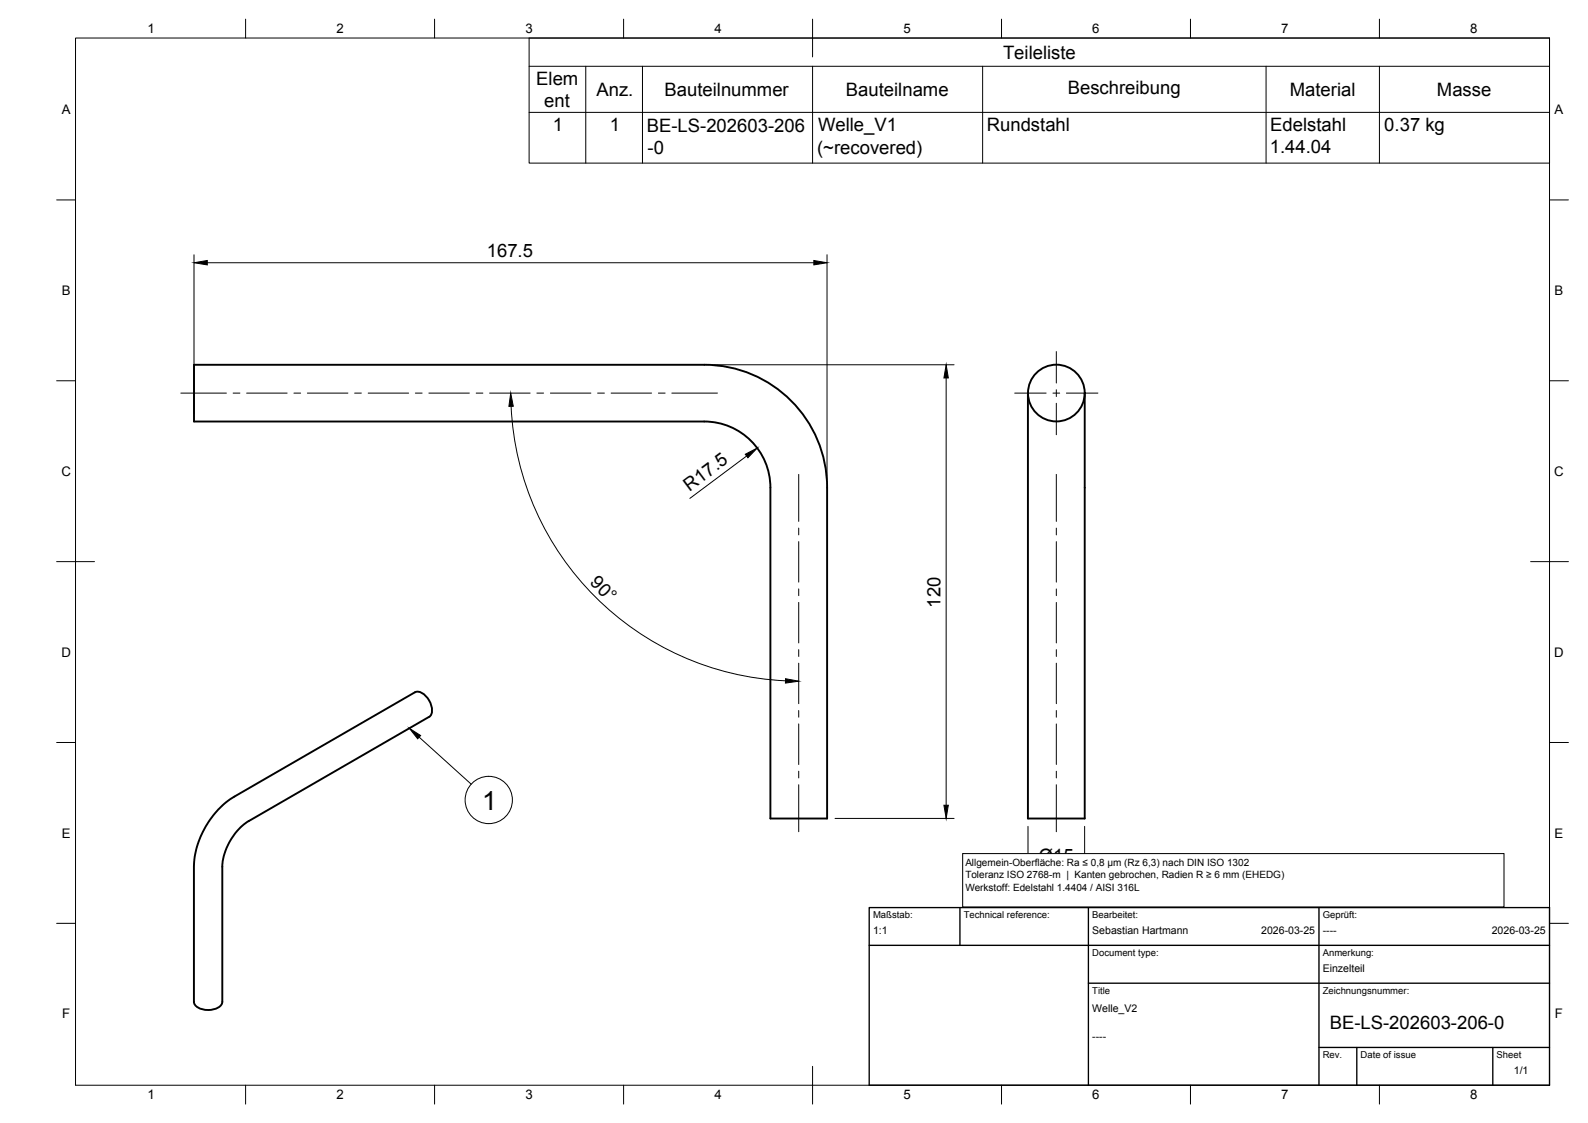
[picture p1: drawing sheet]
<svg xmlns="http://www.w3.org/2000/svg" width="420mm" height="297mm" viewBox="0 0 420 297" stroke-linecap="round" stroke-linejoin="round" font-family="sans-serif">
<!-- layer: Visible -->
<g fill="none" stroke="#000" stroke-width=".51">
<path d="M51.3 96.5h135a32.5 32.5 0 0 1 32.5 32.5v87.5h-15v-87.5a17.5 17.5 0 0 0-17.5-17.5h-135zM272 104v112.5h15v-112.5M113.5 189.6l-47.7 27.6a15.7 15.7 0 0 0-7 12.1v35.7a2.87 2.87 0 0 1-2.9 2.1 4.5 4.5 0 0 1-4.5-1.6l-.1-36.2a23.2 23.2 0 0 1 10.7-18.6l47.8-27.6a2.87 2.87 0 0 1 3.3 1.5 4.5 4.5 0 0 1 .8 4.7l-.4 .3"/>
<circle cx="279.5" cy="104" r="7.5"/>
</g>
<!-- layer: BORDER -->
<g fill="none" stroke="#000" stroke-width=".26">
<path d="M20 10.1h390v276.9h-390zM65 5.1v5M115 5.1v5M165 5.1v5M215 5.1v10M265 5.1v5M315 5.1v5M365 5.1v5M15 52.9h5M410 52.9h5M15 100.7h5M410 100.7h5"/>
<path d="M15 148.6h10M405 148.6h10M15 196.4h5M410 196.4h5M15 244.2h5M410 244.2h5M65 287v5M115 287v5M165 287v5M215 282.1v9.9M265 287v5M315 287v5"/>
<path d="M365 287v5"/>
</g>
<!-- layer: TITLEBLOCK -->
<path d="M230 240.1h180v46.9h-180zM230 250h180M254 240.1v9.9M288 240.1v46.9M349 240.1v46.9M288 260.1h122M349 277.1h61M359 277.1v9.9M395 277.1v9.9" fill="none" stroke="#000" stroke-width=".36"/>
<!-- layer: FD_Dimensions -->
<path d="M51.3 67.4v42M54.8 69.5h160.5M218.8 67.4v59.5M188.4 96.5h64M250.3 100v113M135.2 107.5a76.2 76.2 0 0 0 72.6 72.6M197.5 120.6l-15 11.2M220.9 216.5h31.5M272 218.6v13.1M287 218.6v13.1M275.5 229.6h8" fill="none" stroke="#000" stroke-width=".26"/>
<path d="M51.3 69.5l3.5-.6v1.2zM215.3 68.9l3.5 .6-3.5 .6zM250.3 96.5l.6 3.5h-1.2zM135.1 104l.7 3.5h-1.2zM197.2 120.1l3.1-1.6-2.4 2.6zM207.8 179.5l3.5 .7-3.5 .5zM249.7 213h1.2l-.6 3.5zM272 229.6l3.5-.6v1.2zM283.5 229l3.5 .6-3.5 .6z" fill="#000" stroke="#000" stroke-width=".26"/>
<!-- layer: Smart Centers -->
<g fill="none" stroke="#000" stroke-width=".26">
<path d="M279.5 93v8.3M47.8 104h12.1M61.7 104h1.8M65.3 104h10.7M77.8 104h1.7M81.3 104h10.8M93.8 104h1.8M97.4 104h10.7M109.9 104h1.8M113.5 104h10.7M126 104h1.8M129.5 104h10.8"/>
<path d="M142 104h1.8M145.6 104h10.7M158.1 104h1.8M161.7 104h10.7M174.2 104h1.8M177.8 104h12M268.5 104h8.3M278.6 104h1.8M279.5 103.1v1.8M279.5 106.7v8.3M282.2 104h8.3M211.3 125.5v12.4"/>
<path d="M211.3 139.7v1.8M279.5 125.5v12.4M279.5 139.7v1.8M211.3 143.3v10.7M211.3 155.8v1.8M211.3 159.3v10.8M279.5 143.3v10.7M279.5 155.8v1.8M279.5 159.3v10.8M211.3 171.8v1.8M211.3 175.4v10.7M279.5 171.8v1.8"/>
<path d="M279.5 175.4v10.7M211.3 187.9v1.8M211.3 191.5v10.7M279.5 187.9v1.8M279.5 191.5v10.7M211.3 204v1.8M211.3 207.6v12.4M279.5 204v1.8M279.5 207.6v12.4"/>
</g>
<!-- layer: Parts Lists -->
<path d="M140 10.1h270v33h-270zM140 17.5h270M155 17.5v25.6M170 17.5v25.6M215 17.5v25.6M260 17.5v25.6M335 17.5v25.6M365 17.5v25.6M140 29.7h270" fill="none" stroke="#000" stroke-width=".26"/>
<!-- layer: Balloons -->
<circle cx="129.3" cy="211.6" r="6.3" fill="none" stroke="#000" stroke-width=".26"/>
<!-- layer: 0 -->
<path d="M108.3 192.6l3 1.9-.8 .9z" fill="#000" stroke="#000" stroke-width=".26"/>
<path d="M110.9 195l13.8 12.4" fill="none" stroke="#000" stroke-width=".26"/>
<path d="M254.7 225.8h143.2v14.1h-143.2z" fill-rule="evenodd" fill="#fff" stroke="#000" stroke-width=".26"/>
<text font-size="7" x="127.6" y="214.1">1</text>
<g font-size="4.9">
<text x="265.4" y="15.5">Teileliste</text>
<text x="141.9" y="22.4">Elem</text>
<text x="144" y="28.3">ent</text>
<text x="157.8" y="25.4">Anz.</text>
<text x="175.8" y="25.3">Bauteilnummer</text>
<text x="223.8" y="25.3">Bauteilname</text>
<text x="282.5" y="24.9">Beschreibung</text>
<text x="341.3" y="25.3">Material</text>
<text x="380.2" y="25.3">Masse</text>
<text x="146.3" y="34.6">1</text>
<text x="161.3" y="34.6">1</text>
<text x="171.1" y="34.8">BE-LS-202603-206</text>
<text x="216.4" y="34.7">Welle_V1</text>
<text x="261.1" y="34.7">Rundstahl</text>
<text x="336.1" y="34.7">Edelstahl</text>
<text x="366.3" y="34.7">0.37 kg</text>
<text x="171.3" y="40.6">-0</text>
<text x="216.2" y="40.6">(~recovered)</text>
<text x="336" y="40.6">1.44.04</text>
<text x="128.8" y="68">167.5</text>
<text x="182.5" y="130.1" transform="rotate(-37 182.5 130.1)">R17.5</text>
<text x="155.9" y="154.3" transform="rotate(45 155.9 154.3)">90°</text>
<text x="248.9" y="160.7" transform="rotate(-90 248.9 160.7)">120</text>
<text x="274.9" y="228.1">Ø15</text>
<text x="351.8" y="272.3">BE-LS-202603-206-0</text>
</g>
<g font-size="3.5">
<text x="39" y="8.8">1</text>
<text x="89" y="8.8">2</text>
<text x="139" y="8.8">3</text>
<text x="189" y="8.8">4</text>
<text x="239" y="8.8">5</text>
<text x="289" y="8.8">6</text>
<text x="339" y="8.8">7</text>
<text x="389" y="8.8">8</text>
<text x="16.3" y="30.2">A</text>
<text x="411.3" y="30.2">A</text>
<text x="16.3" y="78">B</text>
<text x="411.3" y="78">B</text>
<text x="16.2" y="125.9">C</text>
<text x="411.2" y="125.9">C</text>
<text x="16.2" y="173.7">D</text>
<text x="411.2" y="173.7">D</text>
<text x="16.3" y="221.6">E</text>
<text x="411.3" y="221.6">E</text>
<text x="16.4" y="269.4">F</text>
<text x="411.4" y="269.4">F</text>
<text x="39" y="290.8">1</text>
<text x="89" y="290.8">2</text>
<text x="139" y="290.8">3</text>
<text x="189" y="290.8">4</text>
<text x="239" y="290.8">5</text>
<text x="289" y="290.8">6</text>
<text x="339" y="290.8">7</text>
<text x="389" y="290.8">8</text>
</g>
<g font-size="2.8">
<text x="231" y="247">1:1</text>
<text x="289" y="247">Sebastian Hartmann</text>
<text x="333.7" y="247">2026-03-25</text>
<text x="350" y="247">----</text>
<text x="394.7" y="247">2026-03-25</text>
<text x="350" y="257.1">Einzelteil</text>
<text x="289" y="267.6">Welle_V2</text>
<text x="289" y="275">----</text>
<text x="400.5" y="284.2">1/1</text>
</g>
<g font-size="2.6">
<text x="255.4" y="229">Allgemein-Oberfläche: Ra ≤ 0,8 µm (Rz 6,3) nach DIN ISO 1302</text>
<text x="255.4" y="232.3">Toleranz ISO 2768-m | Kanten gebrochen, Radien R ≥ 6 mm (EHEDG)</text>
<text x="255.4" y="235.7">Werkstoff: Edelstahl 1.4404 / AISI 316L</text>
</g>
<g font-size="2.5">
<text x="231" y="242.9">Maßstab:</text>
<text x="255" y="242.9">Technical reference:</text>
<text x="289" y="242.9">Bearbeitet:</text>
<text x="350" y="242.9">Geprüft:</text>
<text x="289" y="252.8">Document type:</text>
<text x="350" y="252.8">Anmerkung:</text>
<text x="289" y="262.9">Title</text>
<text x="350" y="262.9">Zeichnungsnummer:</text>
<text x="350" y="279.9">Rev.</text>
<text x="360" y="279.9">Date of issue</text>
<text x="396" y="279.9">Sheet</text>
</g>
</svg>
